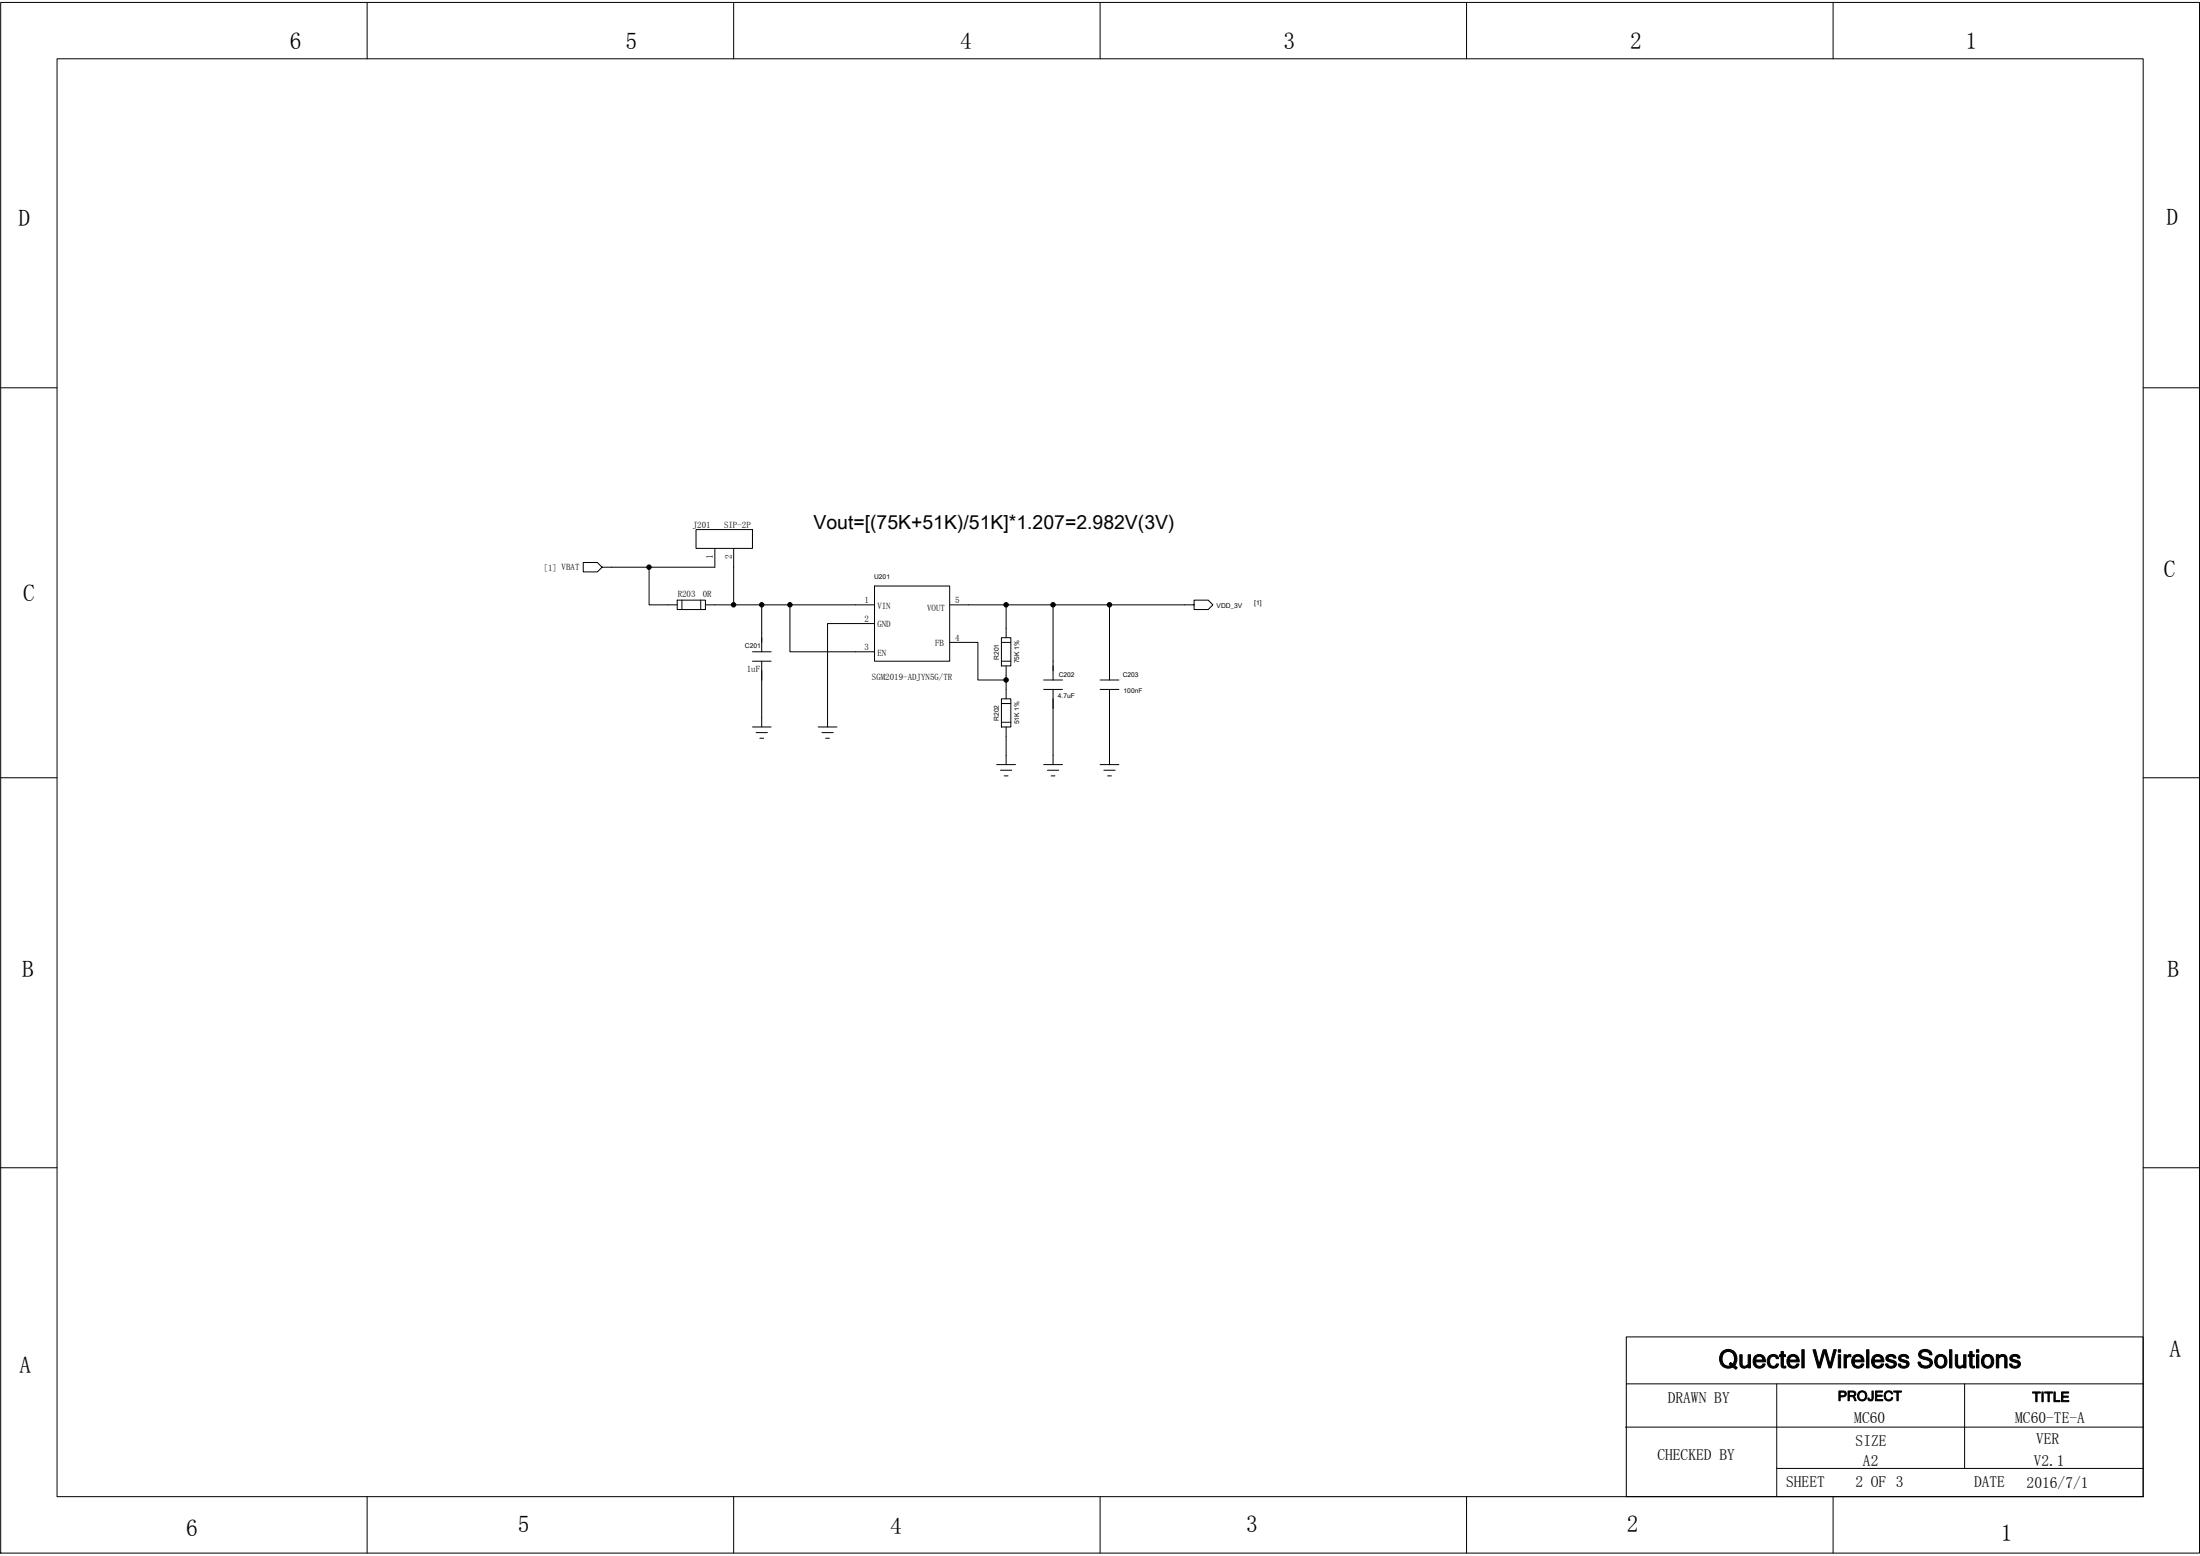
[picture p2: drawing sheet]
<svg xmlns="http://www.w3.org/2000/svg" width="594mm" height="420mm" viewBox="0 0 594 420" stroke-linecap="round" stroke-linejoin="round" font-family="sans-serif">
<g fill="none" stroke="#000" stroke-width=".27">
<path d="M.2 .7h593.8v418.7h-593.8zM15.4 15.9h563.3v388.2h-563.3zM99.1 .7v15.2M198.1 .7v15.2M297.1 .7v15.2M396 .7v15.2M495 .7v15.2M.2 104.7h15.2M578.7 104.7h15.3M162.6 153.2l-1.3-1.3h-3.8v2.5h3.8l1.3-1.2h12.7M188 143h15.2v5.1h-15.2zM193 148.1v5.1h-17.7v10.1h7.6"/>
<path d="M198.1 148.1v15.2M236.1 158.2h20.3v20.3h-20.3zM182.9 162.1h7.6v2.5h-7.6zM184.1 162.1v2.5M189.2 162.1v2.5M190.5 163.3h15.2M203.2 176h5M203.2 178.5h5M205.7 178.5v17.8M205.7 163.3h30.4M205.7 163.3v12.7M213.3 163.3v12.7h22.8"/>
<path d="M236.1 168.4h-12.6v27.9M256.4 163.3h66v-1.2h3.9l1.2 1.2-1.2 1.3h-3.9v-1.3M256.4 173.5h7.7v10.1h7.6M270.4 172.2h2.6v7.6h-2.6zM270.4 178.5h2.6M270.4 173.5h2.6M271.7 179.8v8.9M271.7 163.3v8.9M284.4 163.3v20.3M299.6 163.3v20.3M203.2 196.3h5M204.2 197.8h3"/>
<path d="M205.2 199.3h1M220.9 196.3h5.1M221.9 197.8h3.1M223 199.3h1M270.4 188.7h2.6v7.6h-2.6zM270.4 195h2.6M270.4 190h2.6M271.7 196.3v10.2M281.8 183.6h5.1M281.8 186.2h5.1M284.4 186.2v20.3M297.1 183.6h5"/>
<path d="M297.1 186.2h5M299.6 186.2v20.3M.2 210h15.2M269.1 206.5h5.1M270.2 208h3M271.2 209.5h1M281.8 206.5h5.1M282.8 208h3.1M283.9 209.5h1M297.1 206.5h5M298.1 208h3M299.1 209.5h1"/>
<path d="M578.7 210h15.3M.2 315.3h15.2M578.7 315.3h15.3M439.2 361h139.5v43.1h-139.5zM439.2 373.7h139.5M479.8 373.7v30.4M530.5 373.7v22.8M438.9 385.4h139.8M479.8 396.5h98.9M99.1 404.1v15.3M198.1 404.1v15.3M297.1 404.1v15.3"/>
<path d="M396 404.1v15.3M495 404.1v15.3"/>
</g>
<g fill="#000" stroke="#000" stroke-width=".27">
<circle cx="175.2" cy="153.1" r=".6"/>
<circle cx="198.1" cy="163.3" r=".6"/>
<circle cx="205.7" cy="163.3" r=".6"/>
<circle cx="213.3" cy="163.3" r=".6"/>
<circle cx="271.7" cy="163.3" r=".61"/>
<circle cx="284.4" cy="163.3" r=".61"/>
<circle cx="299.6" cy="163.3" r=".61"/>
<circle cx="271.7" cy="183.6" r=".61"/>
</g>
<text font-size="6.8" x="464" y="369.4">Quectel Wireless Solutions</text>
<g font-size="6.3">
<text x="78.3" y="13.3">6</text>
<text x="168.9" y="13.3">5</text>
<text x="259.2" y="13.3">4</text>
<text x="346.6" y="13.3">3</text>
<text x="440.2" y="13.3">2</text>
<text x="530.8" y="13.3">1</text>
<text x="5" y="61.1">D</text>
<text x="585.1" y="60.8">D</text>
<text x="584.3" y="155.7">C</text>
<text x="6.3" y="162.3">C</text>
<text x="6" y="263.8">B</text>
<text x="585.3" y="263.8">B</text>
<text x="5.2" y="370.6">A</text>
<text x="585.8" y="366.3">A</text>
<text x="139.9" y="413.6">5</text>
<text x="336.5" y="413.6">3</text>
<text x="439.3" y="413.6">2</text>
<text x="50.3" y="414.7">6</text>
<text x="240.3" y="414.1">4</text>
<text x="540.3" y="416.2">1</text>
</g>
<text font-size="5.2" x="219.7" y="142.7">Vout=[(75K+51K)/51K]*1.207=2.982V(3V)</text>
<g font-size="4.2">
<text x="450.3" y="378.8">DRAWN BY</text>
<text x="500.7" y="384.4">MC60</text>
<text x="544.2" y="384.4">MC60-TE-A</text>
<text x="549.8" y="389.9">VER</text>
<text x="447.5" y="394.2">CHECKED BY</text>
<text x="501.1" y="390.4">SIZE</text>
<text x="503.1" y="395.8">A2</text>
<text x="549.2" y="395.8">V2.1</text>
<text x="482.3" y="401.6">SHEET</text>
<text x="501.1" y="401.6">2 OF 3</text>
<text x="533.1" y="401.6">DATE</text>
<text x="547.3" y="401.9">2016/7/1</text>
</g>
<g font-size="3.7">
<text x="496.3" y="378.2">PROJECT</text>
<text x="548.8" y="378.5">TITLE</text>
</g>
<g font-size="2.5">
<text x="192.5" y="150.9" transform="rotate(-90 192.5 150.9)">1</text>
<text x="197.6" y="150.9" transform="rotate(-90 197.6 150.9)">2</text>
</g>
<g font-size="2.4">
<text x="187.1" y="142.5">J201</text>
<text x="195.5" y="142.5">SIP-2P</text>
<text x="146.8" y="154.2">[1] VBAT</text>
<text x="183" y="161.3">R203</text>
<text x="189.8" y="161.3">0R</text>
<text x="233.4" y="162.8">1</text>
<text x="233.4" y="167.9">2</text>
<text x="236.9" y="164.4">VIN</text>
<text x="250.4" y="164.9">VOUT</text>
<text x="258" y="162.8">5</text>
<text x="236.9" y="169.4">GND</text>
<text x="258" y="173">4</text>
<text x="233.4" y="175.5">3</text>
<text x="236.9" y="177">EN</text>
<text x="252.5" y="174.5">FB</text>
<text x="201.7" y="181.4">1uF</text>
<text x="235.5" y="183.7">SGM2019-ADJYN5G/TR</text>
</g>
<g font-size="1.8">
<text x="236" y="156.5">U201</text>
<text x="328.5" y="164.1">VDD_3V</text>
<text x="338.7" y="163.4">[1]</text>
<text x="201.2" y="175">C201</text>
<text x="269.8" y="178.2" transform="rotate(-90 269.8 178.2)">R201</text>
<text x="275.2" y="179.1" transform="rotate(-90 275.2 179.1)">75K 1%</text>
<text x="285.9" y="182.9">C202</text>
<text x="303.2" y="182.9">C203</text>
<text x="285.6" y="188.5">4.7uF</text>
<text x="303.4" y="187.2">100nF</text>
<text x="269.8" y="194.7" transform="rotate(-90 269.8 194.7)">R202</text>
<text x="275.2" y="195.6" transform="rotate(-90 275.2 195.6)">51K 1%</text>
</g>
</svg>
